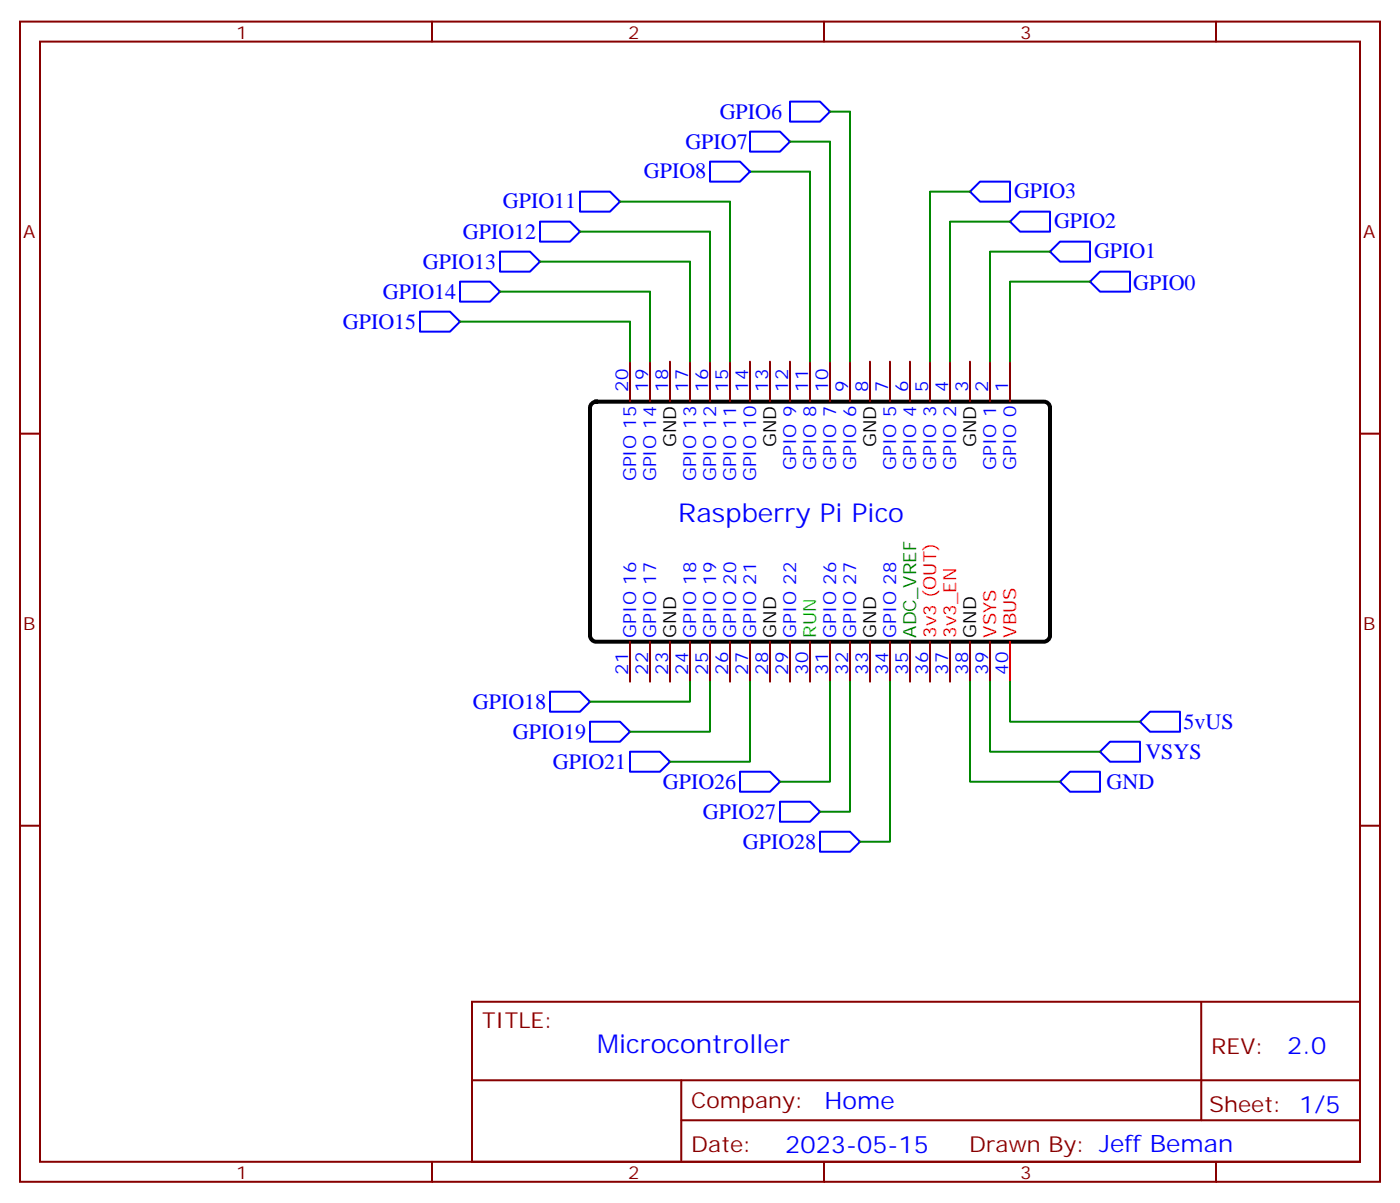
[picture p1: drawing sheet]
<svg xmlns="http://www.w3.org/2000/svg" width="247mm" height="212mm" viewBox="0 0 247 212" stroke-linecap="round" stroke-linejoin="round" font-family="sans-serif">
<g fill="none" stroke="#870000" stroke-width=".35">
<path d="M3.5 3.8h239.9v204.6h-239.9zM7.1 7.3h232.8v197.6h-232.8zM76.2 3.8v3.5M145.3 3.8v3.5M214.5 3.8v3.5M3.5 76.5h3.6M111.1 63.8v7M114.7 63.8v7M118.2 63.8v7M121.7 63.8v7M125.2 63.8v7M128.8 63.8v7"/>
<path d="M132.3 63.8v7M135.8 63.8v7M139.3 63.8v7M142.9 63.8v7M146.4 63.8v7M149.9 63.8v7M153.5 63.8v7M157 63.8v7M160.5 63.8v7M164 63.8v7M167.6 63.8v7M171.1 63.8v7"/>
<path d="M174.6 63.8v7M178.2 63.8v7M239.9 76.5h3.5M111.1 113.2v7M114.7 113.2v7M118.2 113.2v7M121.7 113.2v7M125.2 113.2v7M128.8 113.2v7M132.3 113.2v7M135.8 113.2v7M139.3 113.2v7"/>
<path d="M142.9 113.2v7M146.4 113.2v7M149.9 113.2v7M153.5 113.2v7M157 113.2v7M160.5 113.2v7M164 113.2v7M167.6 113.2v7M171.1 113.2v7M174.6 113.2v7M3.5 145.6h3.6M239.9 145.6h3.5"/>
<path d="M83.3 176.7h156.6v28.2h-156.6zM211.9 176.7v20.9M83.3 190.5h156.5M120.2 197.6h119.6M120.2 190.5v14.1M76.2 204.9v3.5M145.3 204.9v3.5M214.5 204.9v3.5"/>
</g>
<path d="M104.3 71.3l.3-.3 .5-.2h79a1.06 1.06 0 0 1 1.1 1.1v40.2a1.13 1.13 0 0 1-1.1 1.1h-79a1.13 1.13 0 0 1-1-1.1v-40.2z" fill="none" stroke="#000" stroke-width=".71"/>
<path d="M178.2 113.2v7" fill="none" stroke="#f00" stroke-width=".35"/>
<g fill="none" stroke="#00f" stroke-width=".35">
<path d="M139.3 17.9h5.3l1.8 1.8-1.8 1.7h-5.3zM95.2 39.1h5.3l1.8 1.8-1.8 1.7h-5.3zM102.3 33.8h5.3l1.8 1.8-1.8 1.7h-5.3zM125.2 28.5h5.3l1.8 1.8-1.8 1.7h-5.3zM132.3 23.2h5.3l1.7 1.8-1.7 1.7h-5.3zM171.1 33.8l1.8-1.8h5.3v3.6h-5.3zM178.2 39.1l1.7-1.8h5.3v3.6h-5.3zM74.1 55h5.3l1.7 1.7-1.7 1.8h-5.3zM81.1 49.7h5.3l1.8 1.7-1.8 1.8h-5.3zM88.2 44.4h5.3l1.7 1.7-1.7 1.8h-5.3zM185.2 44.4l1.8-1.8h5.3v3.5h-5.3zM192.3 49.7l1.7-1.8h5.3v3.5h-5.3z"/>
<path d="M97 122h5.3l1.8 1.8-1.8 1.7h-5.3zM104.1 127.3h5.3l1.7 1.7-1.7 1.8h-5.3zM111.1 132.6h5.3l1.8 1.7-1.8 1.8h-5.3zM130.5 136.1h5.3l1.8 1.8-1.8 1.7h-5.3zM187 137.9l1.7-1.8h5.3v3.5h-5.3zM194 132.6l1.8-1.8h5.3v3.5h-5.3zM201.1 127.3l1.7-1.8h5.3v3.5h-5.3zM137.6 141.4h5.3l1.7 1.8-1.7 1.7h-5.3zM144.6 146.7h5.3l1.8 1.7-1.8 1.8h-5.3z"/>
</g>
<g fill="none" stroke="#008700" stroke-width=".35">
<path d="M146.4 19.7h3.5v44.1M109.4 35.6h19.4v28.2M132.3 30.3h10.6v33.5M139.3 25h7.1v38.8M171.1 33.8h-7.1v30M178.2 39.1h-10.6v24.7M81.1 56.7h30v7.1M88.2 51.4h26.5v12.4M95.2 46.1h26.5v17.7M102.3 40.9h22.9v22.9M185.2 44.4h-10.6v19.4M192.3 49.7h-14.1v14.1"/>
<path d="M121.7 120.2v3.6h-17.6M125.2 120.2v8.8h-14.1M132.3 120.2v14.1h-14.1M146.4 120.2v17.7h-8.8M149.9 120.2v23h-5.3M157 120.2v28.2h-5.3M171.1 120.2v17.7h15.9M174.6 120.2v12.4h19.4M178.2 120.2v7.1h22.9"/>
</g>
<g font-size="4.6" fill="#00f">
<text x="119.6" y="92">Raspberry Pi Pico</text>
<text x="105.3" y="185.7">Microcontroller</text>
</g>
<g font-size="4.2" fill="#00f">
<text x="227.1" y="185.9">2.0</text>
<text x="145.4" y="195.5">Home</text>
<text x="138.5" y="203.3">2023-05-15</text>
</g>
<g font-size="3.9" fill="#00f">
<text x="127" y="21">GPIO6</text>
<text x="120.9" y="26.2">GPIO7</text>
<text x="113.6" y="31.5">GPIO8</text>
<text x="178.9" y="34.9">GPIO3</text>
<text x="88.7" y="36.8">GPIO11</text>
<text x="185.9" y="40.2">GPIO2</text>
<text x="74.6" y="47.4">GPIO13</text>
<text x="81.7" y="42.1">GPIO12</text>
<text x="193" y="45.5">GPIO1</text>
<text x="67.5" y="52.6">GPIO14</text>
<text x="199.9" y="51.1">GPIO0</text>
<text x="60.5" y="57.9">GPIO15</text>
<text x="83.4" y="125">GPIO18</text>
<text x="90.5" y="130.3">GPIO19</text>
<text x="208.8" y="128.5">5vUS</text>
<text x="97.5" y="135.5">GPIO21</text>
<text x="202" y="133.9">VSYS</text>
<text x="116.9" y="139.1">GPIO26</text>
<text x="195.2" y="139.1">GND</text>
<text x="124" y="144.4">GPIO27</text>
<text x="131" y="149.7">GPIO28</text>
</g>
<g font-size="3.9" fill="#800">
<text x="85" y="181.3">TITLE:</text>
<text x="213.6" y="185.9">REV:</text>
<text x="121.9" y="195.5">Company:</text>
<text x="213.3" y="196.1">Sheet: 1/5</text>
<text x="121.9" y="203.1">Date:</text>
<text x="171" y="203.2">Drawn By: Jeff Beman</text>
</g>
<g font-size="3.2" fill="#800">
<text x="41.6" y="6.8">1</text>
<text x="110.8" y="6.8">2</text>
<text x="179.9" y="6.8">3</text>
<text x="4.1" y="41.9">A</text>
<text x="240.4" y="41.9">A</text>
<text x="4.1" y="111.1">B</text>
<text x="240.4" y="111.1">B</text>
<text x="41.6" y="207.9">1</text>
<text x="110.8" y="207.9">2</text>
<text x="179.9" y="207.9">3</text>
</g>
<g font-size="3.2" fill="#00f">
<text x="110.8" y="69.1" transform="rotate(-90 110.8 69.1)">20</text>
<text x="114.3" y="69.1" transform="rotate(-90 114.3 69.1)">19</text>
<text x="117.8" y="69.1" transform="rotate(-90 117.8 69.1)">18</text>
<text x="121.4" y="69.1" transform="rotate(-90 121.4 69.1)">17</text>
<text x="124.9" y="69.1" transform="rotate(-90 124.9 69.1)">16</text>
<text x="128.4" y="69.1" transform="rotate(-90 128.4 69.1)">15</text>
<text x="131.9" y="69.1" transform="rotate(-90 131.9 69.1)">14</text>
<text x="135.5" y="69.1" transform="rotate(-90 135.5 69.1)">13</text>
<text x="139" y="69.1" transform="rotate(-90 139 69.1)">12</text>
<text x="142.5" y="69.1" transform="rotate(-90 142.5 69.1)">11</text>
<text x="146" y="69.1" transform="rotate(-90 146 69.1)">10</text>
<text x="149.6" y="69.1" transform="rotate(-90 149.6 69.1)">9</text>
<text x="153.1" y="69.1" transform="rotate(-90 153.1 69.1)">8</text>
<text x="156.6" y="69.1" transform="rotate(-90 156.6 69.1)">7</text>
<text x="160.2" y="69.1" transform="rotate(-90 160.2 69.1)">6</text>
<text x="163.7" y="69.1" transform="rotate(-90 163.7 69.1)">5</text>
<text x="167.2" y="69.1" transform="rotate(-90 167.2 69.1)">4</text>
<text x="170.7" y="69.1" transform="rotate(-90 170.7 69.1)">3</text>
<text x="174.3" y="69.1" transform="rotate(-90 174.3 69.1)">2</text>
<text x="177.8" y="69.1" transform="rotate(-90 177.8 69.1)">1</text>
<text x="140.4" y="82.9" transform="rotate(-90 140.4 82.9)">GPIO 9</text>
<text x="143.9" y="82.9" transform="rotate(-90 143.9 82.9)">GPIO 8</text>
<text x="147.5" y="82.9" transform="rotate(-90 147.5 82.9)">GPIO 7</text>
<text x="151" y="82.9" transform="rotate(-90 151 82.9)">GPIO 6</text>
<text x="158" y="82.9" transform="rotate(-90 158 82.9)">GPIO 5</text>
<text x="161.6" y="82.9" transform="rotate(-90 161.6 82.9)">GPIO 4</text>
<text x="165.1" y="82.9" transform="rotate(-90 165.1 82.9)">GPIO 3</text>
<text x="168.6" y="82.9" transform="rotate(-90 168.6 82.9)">GPIO 2</text>
<text x="175.7" y="82.9" transform="rotate(-90 175.7 82.9)">GPIO 1</text>
<text x="179.2" y="82.9" transform="rotate(-90 179.2 82.9)">GPIO 0</text>
<text x="112.2" y="84.9" transform="rotate(-90 112.2 84.9)">GPIO 15</text>
<text x="115.7" y="84.9" transform="rotate(-90 115.7 84.9)">GPIO 14</text>
<text x="122.8" y="84.9" transform="rotate(-90 122.8 84.9)">GPIO 13</text>
<text x="126.3" y="84.9" transform="rotate(-90 126.3 84.9)">GPIO 12</text>
<text x="129.8" y="84.9" transform="rotate(-90 129.8 84.9)">GPIO 11</text>
<text x="133.3" y="84.9" transform="rotate(-90 133.3 84.9)">GPIO 10</text>
<text x="112.2" y="112.5" transform="rotate(-90 112.2 112.5)">GPIO 16</text>
<text x="115.7" y="112.5" transform="rotate(-90 115.7 112.5)">GPIO 17</text>
<text x="122.8" y="112.5" transform="rotate(-90 122.8 112.5)">GPIO 18</text>
<text x="126.3" y="112.5" transform="rotate(-90 126.3 112.5)">GPIO 19</text>
<text x="129.8" y="112.5" transform="rotate(-90 129.8 112.5)">GPIO 20</text>
<text x="133.3" y="112.5" transform="rotate(-90 133.3 112.5)">GPIO 21</text>
<text x="140.4" y="112.5" transform="rotate(-90 140.4 112.5)">GPIO 22</text>
<text x="147.5" y="112.5" transform="rotate(-90 147.5 112.5)">GPIO 26</text>
<text x="151" y="112.5" transform="rotate(-90 151 112.5)">GPIO 27</text>
<text x="158" y="112.5" transform="rotate(-90 158 112.5)">GPIO 28</text>
<text x="110.8" y="119" transform="rotate(-90 110.8 119)">21</text>
<text x="114.3" y="119" transform="rotate(-90 114.3 119)">22</text>
<text x="117.8" y="119" transform="rotate(-90 117.8 119)">23</text>
<text x="121.4" y="119" transform="rotate(-90 121.4 119)">24</text>
<text x="124.9" y="119" transform="rotate(-90 124.9 119)">25</text>
<text x="128.4" y="119" transform="rotate(-90 128.4 119)">26</text>
<text x="131.9" y="119" transform="rotate(-90 131.9 119)">27</text>
<text x="135.5" y="119" transform="rotate(-90 135.5 119)">28</text>
<text x="139" y="119" transform="rotate(-90 139 119)">29</text>
<text x="142.5" y="119" transform="rotate(-90 142.5 119)">30</text>
<text x="146" y="119" transform="rotate(-90 146 119)">31</text>
<text x="149.6" y="119" transform="rotate(-90 149.6 119)">32</text>
<text x="153.1" y="119" transform="rotate(-90 153.1 119)">33</text>
<text x="156.6" y="119" transform="rotate(-90 156.6 119)">34</text>
<text x="160.2" y="119" transform="rotate(-90 160.2 119)">35</text>
<text x="163.7" y="119" transform="rotate(-90 163.7 119)">36</text>
<text x="167.2" y="119" transform="rotate(-90 167.2 119)">37</text>
<text x="170.7" y="119" transform="rotate(-90 170.7 119)">38</text>
<text x="174.3" y="119" transform="rotate(-90 174.3 119)">39</text>
<text x="177.8" y="119" transform="rotate(-90 177.8 119)">40</text>
</g>
<g font-size="3.2">
<text x="119.2" y="78.8" transform="rotate(-90 119.2 78.8)">GND</text>
<text x="136.9" y="78.8" transform="rotate(-90 136.9 78.8)">GND</text>
<text x="154.5" y="78.8" transform="rotate(-90 154.5 78.8)">GND</text>
<text x="172.2" y="78.8" transform="rotate(-90 172.2 78.8)">GND</text>
<text x="119.2" y="112.5" transform="rotate(-90 119.2 112.5)">GND</text>
<text x="136.9" y="112.5" transform="rotate(-90 136.9 112.5)">GND</text>
<text x="154.5" y="112.5" transform="rotate(-90 154.5 112.5)">GND</text>
<text x="172.2" y="112.5" transform="rotate(-90 172.2 112.5)">GND</text>
</g>
<text font-size="3.2" fill="#0f0" x="143.9" y="112.5" transform="rotate(-90 143.9 112.5)">RUN</text>
<text font-size="3.2" fill="#060" x="161.6" y="112.5" transform="rotate(-90 161.6 112.5)">ADC_VREF</text>
<g font-size="3.2" fill="#f00">
<text x="165.1" y="112.5" transform="rotate(-90 165.1 112.5)">3v3 (OUT)</text>
<text x="168.6" y="112.5" transform="rotate(-90 168.6 112.5)">3v3_EN</text>
<text x="175.7" y="112.5" transform="rotate(-90 175.7 112.5)">VSYS</text>
<text x="179.2" y="112.5" transform="rotate(-90 179.2 112.5)">VBUS</text>
</g>
</svg>
